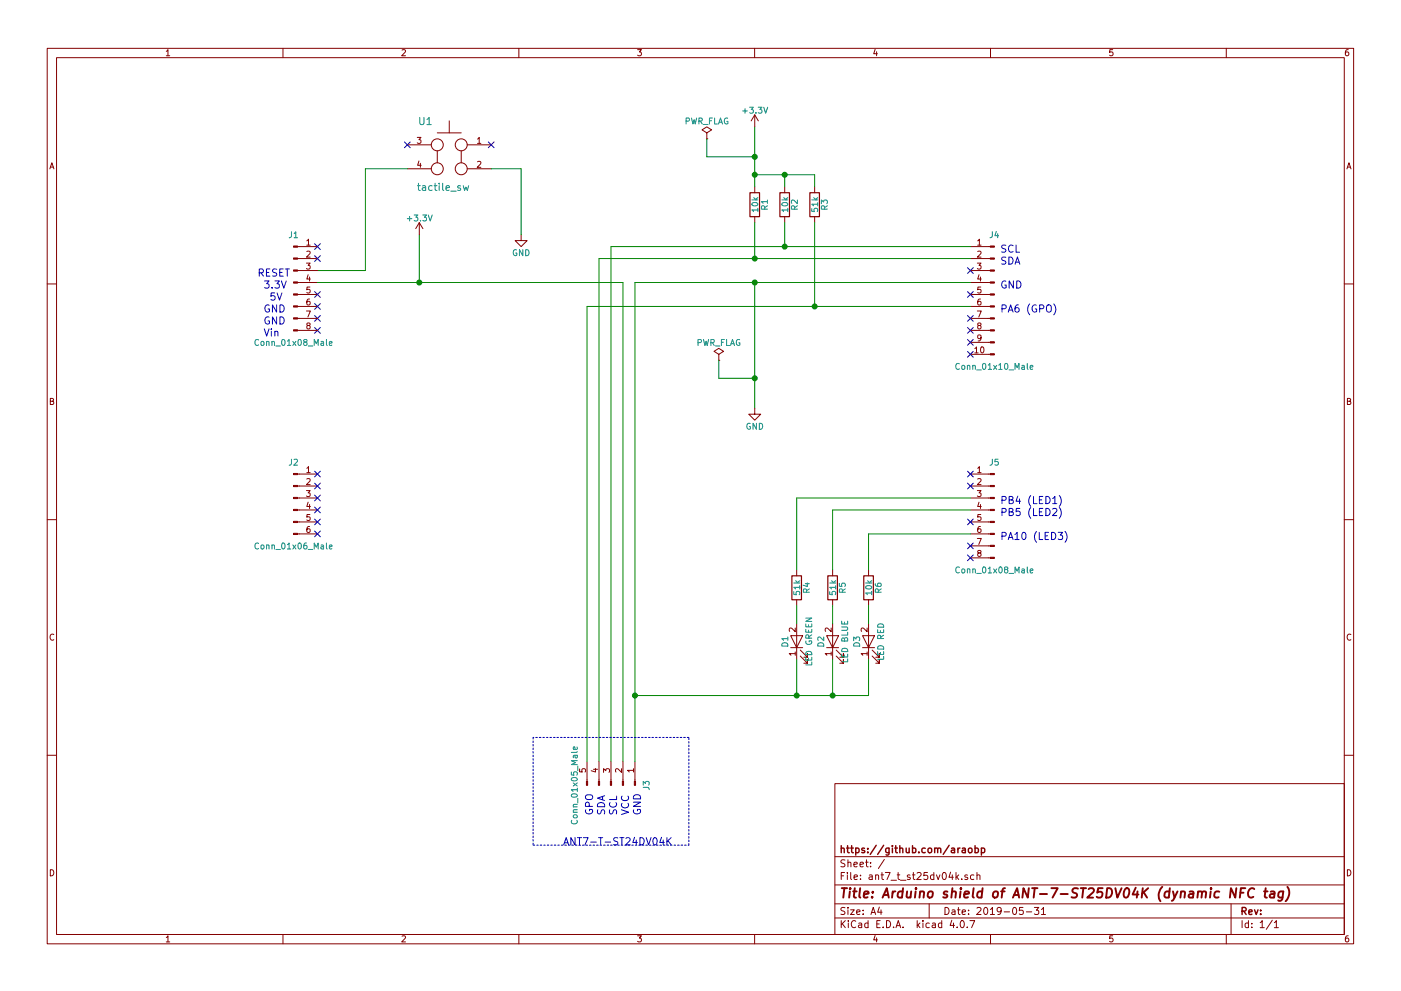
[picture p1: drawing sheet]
EESchema Schematic File Version 2
LIBS:power
LIBS:device
LIBS:switches
LIBS:relays
LIBS:motors
LIBS:transistors
LIBS:conn
LIBS:linear
LIBS:regul
LIBS:74xx
LIBS:cmos4000
LIBS:adc-dac
LIBS:memory
LIBS:xilinx
LIBS:microcontrollers
LIBS:dsp
LIBS:microchip
LIBS:analog_switches
LIBS:motorola
LIBS:texas
LIBS:intel
LIBS:audio
LIBS:interface
LIBS:digital-audio
LIBS:philips
LIBS:display
LIBS:cypress
LIBS:siliconi
LIBS:opto
LIBS:atmel
LIBS:contrib
LIBS:valves
LIBS:mcu
LIBS:ant7_t_st25dv04k-cache
EELAYER 25 0
EELAYER END
$Descr A4 11693 8268
encoding utf-8
Sheet 1 1
Title "Arduino shield of ANT-7-ST25DV04K (dynamic NFC tag)"
Date "2019-05-31"
Rev ""
Comp "https://github.com/araobp"
Comment1 ""
Comment2 ""
Comment3 ""
Comment4 ""
$EndDescr
$Comp
L Conn_01x08_Male J5
U 1 1
P 8300 4250
F 0 "J5" H 8300 4650 50  0000 C CNN
F 1 "Conn_01x08_Male" H 8300 3750 50  0000 C CNN
F 2 "mcu:Pin Header 8P" H 8300 4250 50  0001 C CNN
F 3 "" H 8300 4250 50  0001 C CNN
	1    8300 4250
	-1   0    0    -1  
$EndComp
NoConn ~ 8100 3950
NoConn ~ 8100 4050
NoConn ~ 8100 4350
$Comp
L Conn_01x06_Male J2
U 1 1
P 2450 4150
F 0 "J2" H 2450 4450 50  0000 C CNN
F 1 "Conn_01x06_Male" H 2450 3750 50  0000 C CNN
F 2 "mcu:Pin Header 6P" H 2450 4150 50  0001 C CNN
F 3 "" H 2450 4150 50  0001 C CNN
	1    2450 4150
	1    0    0    -1  
$EndComp
NoConn ~ 2650 3950
NoConn ~ 2650 4050
NoConn ~ 2650 4150
NoConn ~ 2650 4250
NoConn ~ 2650 4350
NoConn ~ 2650 4450
Text Notes 2200 2800 0    60   ~ 0
Vin
Text Notes 2200 2700 0    60   ~ 0
GND
Text Notes 2200 2600 0    60   ~ 0
GND
Text Notes 2200 2400 0    60   ~ 0
3.3V
Text Notes 2150 2300 0    60   ~ 0
RESET
$Comp
L tactile_sw U1
U 1 1
P 3700 1300
F 0 "U1" V 3400 1150 60  0000 C CNN
F 1 "tactile_sw" V 3950 1300 60  0000 C CNN
F 2 "mcu:tactile_sw_4p" V 3750 1350 60  0001 C CNN
F 3 "" V 3750 1350 60  0001 C CNN
	1    3700 1300
	0    1    1    0   
$EndComp
Wire Wire Line
	2650 2250 3050 2250
Wire Wire Line
	3050 2250 3050 1400
Wire Wire Line
	3050 1400 3400 1400
$Comp
L GND #PWR01
U 1 1
P 4350 1950
F 0 "#PWR01" H 4350 1700 50  0001 C CNN
F 1 "GND" H 4350 1800 50  0000 C CNN
F 2 "" H 4350 1950 50  0001 C CNN
F 3 "" H 4350 1950 50  0001 C CNN
	1    4350 1950
	1    0    0    -1  
$EndComp
Wire Wire Line
	4100 1400 4350 1400
Wire Wire Line
	4350 1400 4350 1950
Text Notes 2250 2500 0    60   ~ 0
5V\n
NoConn ~ 2650 2650
NoConn ~ 2650 2750
NoConn ~ -1000 1500
NoConn ~ -950 1450
NoConn ~ 8100 4550
NoConn ~ 8100 4650
$Comp
L Conn_01x08_Male J1
U 1 1
P 2450 2350
F 0 "J1" H 2450 2750 50  0000 C CNN
F 1 "Conn_01x08_Male" H 2450 1850 50  0000 C CNN
F 2 "mcu:Pin Header 8P" H 2450 2350 50  0001 C CNN
F 3 "" H 2450 2350 50  0001 C CNN
	1    2450 2350
	1    0    0    -1  
$EndComp
NoConn ~ 2650 2050
NoConn ~ 2650 2150
$Comp
L Conn_01x10_Male J4
U 1 1
P 8300 2450
F 0 "J4" H 8300 2950 50  0000 C CNN
F 1 "Conn_01x10_Male" H 8300 1850 50  0000 C CNN
F 2 "mcu:Pin Header 10P" H 8300 2450 50  0001 C CNN
F 3 "" H 8300 2450 50  0001 C CNN
	1    8300 2450
	-1   0    0    -1  
$EndComp
NoConn ~ 3400 1200
NoConn ~ 4100 1200
NoConn ~ 8100 2250
NoConn ~ 8100 2450
NoConn ~ 8100 2650
NoConn ~ 8100 2750
Text Notes 8350 2600 0    60   ~ 0
PA6 (GPO)
$Comp
L Conn_01x05_Male J3
U 1 1
P 5100 6550
F 0 "J3" H 5100 6850 50  0000 C CNN
F 1 "Conn_01x05_Male" H 5100 6250 50  0000 C CNN
F 2 "mcu:Pin_Header_5P" H 5100 6550 50  0001 C CNN
F 3 "" H 5100 6550 50  0001 C CNN
	1    5100 6550
	0    1    -1   0   
$EndComp
Text Notes 4700 7050 0    60   ~ 0
ANT7-T-ST24DV04K
Text Notes 5350 6800 1    60   ~ 0
GND
Text Notes 5250 6800 1    60   ~ 0
VCC
Text Notes 5150 6800 1    60   ~ 0
SCL
Text Notes 5050 6800 1    60   ~ 0
SDA
Text Notes 4950 6800 1    60   ~ 0
GPO
Text Notes 8350 2400 0    60   ~ 0
GND
Wire Wire Line
	5300 2350 8100 2350
Wire Wire Line
	5300 2350 5300 6350
Wire Wire Line
	4900 2550 8100 2550
Wire Wire Line
	4900 2550 4900 6350
Text Notes 8350 2100 0    60   ~ 0
SCL
Text Notes 8350 2200 0    60   ~ 0
SDA
Wire Wire Line
	5100 2050 8100 2050
Wire Wire Line
	5100 2050 5100 6350
Wire Wire Line
	5000 2150 8100 2150
Wire Wire Line
	5000 2150 5000 6350
Wire Wire Line
	2650 2350 5200 2350
Wire Wire Line
	5200 2350 5200 6350
NoConn ~ 2650 2450
NoConn ~ 2650 2550
$Comp
L +3.3V #PWR02
U 1 1
P 6300 1050
F 0 "#PWR02" H 6300 900 50  0001 C CNN
F 1 "+3.3V" H 6300 1190 50  0000 C CNN
F 2 "" H 6300 1050 50  0001 C CNN
F 3 "" H 6300 1050 50  0001 C CNN
	1    6300 1050
	1    0    0    -1  
$EndComp
$Comp
L R R1
U 1 1
P 6300 1700
F 0 "R1" V 6380 1700 50  0000 C CNN
F 1 "10k" V 6300 1700 50  0000 C CNN
F 2 "mcu:Register" V 6230 1700 50  0001 C CNN
F 3 "" H 6300 1700 50  0001 C CNN
	1    6300 1700
	1    0    0    -1  
$EndComp
$Comp
L R R2
U 1 1
P 6550 1700
F 0 "R2" V 6630 1700 50  0000 C CNN
F 1 "10k" V 6550 1700 50  0000 C CNN
F 2 "mcu:Register" V 6480 1700 50  0001 C CNN
F 3 "" H 6550 1700 50  0001 C CNN
	1    6550 1700
	1    0    0    -1  
$EndComp
Wire Wire Line
	6300 1050 6300 1550
Wire Wire Line
	6300 1450 6800 1450
Wire Wire Line
	6550 1450 6550 1550
Connection ~ 6300 1450
Wire Wire Line
	6300 1850 6300 2150
Connection ~ 6300 2150
Wire Wire Line
	6550 1850 6550 2050
Connection ~ 6550 2050
Wire Notes Line
	4450 6150 4450 7050
Wire Notes Line
	4450 7050 5750 7050
Wire Notes Line
	5750 7050 5750 6150
Wire Notes Line
	5750 6150 4450 6150
NoConn ~ 8100 2850
NoConn ~ 8100 2950
$Comp
L PWR_FLAG #FLG03
U 1 1
P 5900 1150
F 0 "#FLG03" H 5900 1225 50  0001 C CNN
F 1 "PWR_FLAG" H 5900 1300 50  0000 C CNN
F 2 "" H 5900 1150 50  0001 C CNN
F 3 "" H 5900 1150 50  0001 C CNN
	1    5900 1150
	1    0    0    -1  
$EndComp
Wire Wire Line
	5900 1150 5900 1300
Wire Wire Line
	5900 1300 6300 1300
Connection ~ 6300 1300
NoConn ~ 13500 4000
$Comp
L GND #PWR04
U 1 1
P 6300 3400
F 0 "#PWR04" H 6300 3150 50  0001 C CNN
F 1 "GND" H 6300 3250 50  0000 C CNN
F 2 "" H 6300 3400 50  0001 C CNN
F 3 "" H 6300 3400 50  0001 C CNN
	1    6300 3400
	1    0    0    -1  
$EndComp
Wire Wire Line
	6300 2350 6300 3400
Connection ~ 6300 2350
$Comp
L PWR_FLAG #FLG05
U 1 1
P 6000 3000
F 0 "#FLG05" H 6000 3075 50  0001 C CNN
F 1 "PWR_FLAG" H 6000 3150 50  0000 C CNN
F 2 "" H 6000 3000 50  0001 C CNN
F 3 "" H 6000 3000 50  0001 C CNN
	1    6000 3000
	1    0    0    -1  
$EndComp
Wire Wire Line
	6000 3000 6000 3150
Wire Wire Line
	6000 3150 6300 3150
Connection ~ 6300 3150
$Comp
L R R3
U 1 1
P 6800 1700
F 0 "R3" V 6880 1700 50  0000 C CNN
F 1 "51k" V 6800 1700 50  0000 C CNN
F 2 "mcu:Register" V 6730 1700 50  0001 C CNN
F 3 "" H 6800 1700 50  0001 C CNN
	1    6800 1700
	1    0    0    -1  
$EndComp
Wire Wire Line
	6800 1850 6800 2550
Connection ~ 6800 2550
Wire Wire Line
	6800 1450 6800 1550
Connection ~ 6550 1450
Wire Wire Line
	3500 1950 3500 2350
Connection ~ 3500 2350
$Comp
L +3.3V #PWR06
U 1 1
P 3500 1950
F 0 "#PWR06" H 3500 1800 50  0001 C CNN
F 1 "+3.3V" H 3500 2090 50  0000 C CNN
F 2 "" H 3500 1950 50  0001 C CNN
F 3 "" H 3500 1950 50  0001 C CNN
	1    3500 1950
	1    0    0    -1  
$EndComp
Text Notes 8350 4200 0    60   ~ 0
PB4 (LED1)
Text Notes 8350 4300 0    60   ~ 0
PB5 (LED2)
Text Notes 8350 4500 0    60   ~ 0
PA10 (LED3)
$Comp
L R R4
U 1 1
P 6650 4900
F 0 "R4" V 6730 4900 50  0000 C CNN
F 1 "51k" V 6650 4900 50  0000 C CNN
F 2 "mcu:Register" V 6580 4900 50  0001 C CNN
F 3 "" H 6650 4900 50  0001 C CNN
	1    6650 4900
	1    0    0    -1  
$EndComp
$Comp
L R R5
U 1 1
P 6950 4900
F 0 "R5" V 7030 4900 50  0000 C CNN
F 1 "51k" V 6950 4900 50  0000 C CNN
F 2 "mcu:Register" V 6880 4900 50  0001 C CNN
F 3 "" H 6950 4900 50  0001 C CNN
	1    6950 4900
	1    0    0    -1  
$EndComp
$Comp
L R R6
U 1 1
P 7250 4900
F 0 "R6" V 7330 4900 50  0000 C CNN
F 1 "10k" V 7250 4900 50  0000 C CNN
F 2 "mcu:Register" V 7180 4900 50  0001 C CNN
F 3 "" H 7250 4900 50  0001 C CNN
	1    7250 4900
	1    0    0    -1  
$EndComp
Wire Wire Line
	8100 4150 6650 4150
Wire Wire Line
	6650 4150 6650 4750
Wire Wire Line
	8100 4250 6950 4250
Wire Wire Line
	6950 4250 6950 4750
Wire Wire Line
	8100 4450 7250 4450
Wire Wire Line
	7250 4450 7250 4750
$Comp
L LED D1
U 1 1
P 6650 5350
F 0 "D1" H 6650 5450 50  0000 C CNN
F 1 "LED GREEN" H 6650 5250 50  0000 C CNN
F 2 "mcu:LED" H 6650 5350 50  0001 C CNN
F 3 "" H 6650 5350 50  0001 C CNN
	1    6650 5350
	0    -1   -1   0   
$EndComp
$Comp
L LED D2
U 1 1
P 6950 5350
F 0 "D2" H 6950 5450 50  0000 C CNN
F 1 "LED BLUE" H 6950 5250 50  0000 C CNN
F 2 "mcu:LED" H 6950 5350 50  0001 C CNN
F 3 "" H 6950 5350 50  0001 C CNN
	1    6950 5350
	0    -1   -1   0   
$EndComp
$Comp
L LED D3
U 1 1
P 7250 5350
F 0 "D3" H 7250 5450 50  0000 C CNN
F 1 "LED RED" H 7250 5250 50  0000 C CNN
F 2 "mcu:LED" H 7250 5350 50  0001 C CNN
F 3 "" H 7250 5350 50  0001 C CNN
	1    7250 5350
	0    -1   -1   0   
$EndComp
Wire Wire Line
	6650 5200 6650 5050
Wire Wire Line
	6950 5200 6950 5050
Wire Wire Line
	7250 5200 7250 5050
Wire Wire Line
	5300 5800 7250 5800
Wire Wire Line
	7250 5800 7250 5500
Connection ~ 5300 5800
Wire Wire Line
	6950 5500 6950 5800
Connection ~ 6950 5800
Wire Wire Line
	6650 5500 6650 5800
Connection ~ 6650 5800
$EndSCHEMATC
